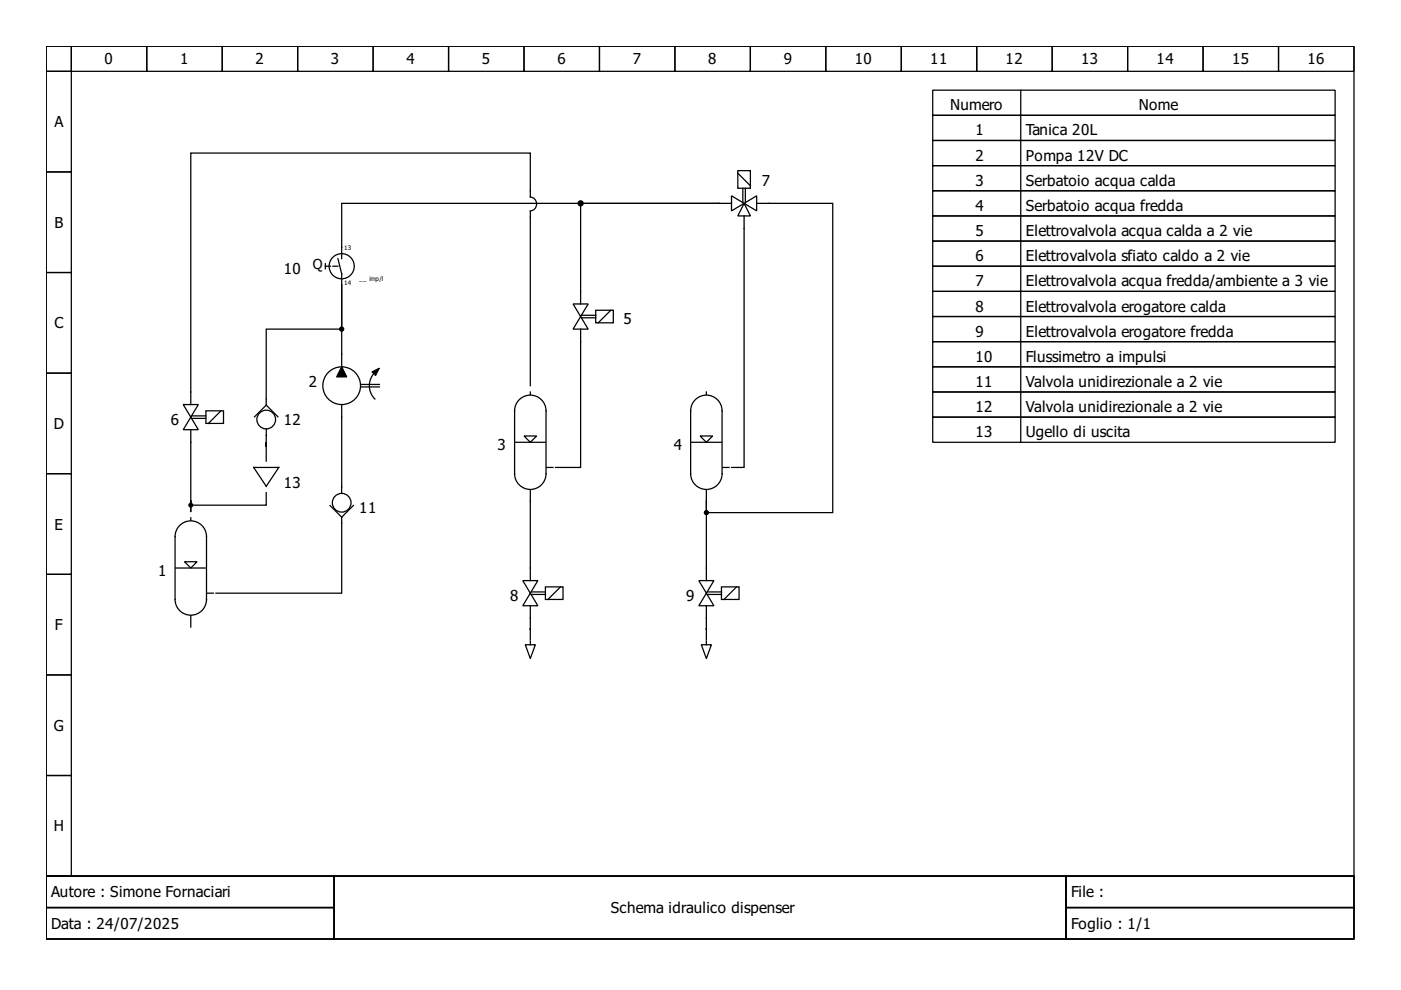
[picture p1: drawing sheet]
<svg xmlns="http://www.w3.org/2000/svg" width="297mm" height="210mm" viewBox="0 0 297 210" stroke-linecap="round" stroke-linejoin="round" font-family="sans-serif">
<g fill="none" stroke="#000" stroke-width=".27">
<path d="M9.8 9.8h277.3v176h-277.3zM9.8 9.8h5.3v5.3h-5.3zM9.8 15.1h5.3v21.4h-5.3zM15.1 9.8h16v5.3h-16zM31.1 9.8h16v5.3h-16zM47.1 9.8h16v5.3h-16zM63.1 9.8h16v5.3h-16zM79.1 9.8h16v5.3h-16zM95.1 9.8h16v5.3h-16zM111.1 9.8h16v5.3h-16zM127.1 9.8h16v5.3h-16zM143.1 9.8h16v5.3h-16z"/>
<path d="M159.1 9.8h16v5.3h-16zM175.1 9.8h16v5.3h-16zM191.1 9.8h16v5.3h-16zM197.8 19.1h85.3v5.4h-85.3zM207.1 9.8h16v5.3h-16zM216.4 19.1v74.7M223.1 9.8h16v5.3h-16zM239.1 9.8h16v5.3h-16zM255.1 9.8h16v5.3h-16zM271.1 9.8h16v5.3h-16zM9.8 36.5h5.3v21.3h-5.3zM156.4 36.2h2.7v3.7h-2.7z"/>
<path d="M156.4 36.7l2.7 2.7M157.5 39.9v3M158 39.9v3M197.8 35.1h85.3v5.4h-85.3zM197.8 24.5h85.3v5.3h-85.3zM197.8 29.8h85.3v5.3h-85.3zM9.8 57.8h5.3v21.3h-5.3zM69 55.9v1.1M71.6 54.8l.8 3.2v2.4M112.4 41.8a1.47 1.47 0 0 1 1.4 1.4 1.47 1.47 0 0 1-1.4 1.5M112.4 40.5v1.2M112.4 44.8v1.2"/>
<path d="M112.4 46v35.8M112.4 40.5v-8h-71.9v53.3M123.1 43.6v20.8M123.6 43.1h28.8M152.4 43.1h-80v11.7M152.4 43.1h2.7M155.1 41.5l2.7 1.6-2.7 1.6zM157.8 43.1l1.3 2.7h-2.7zM157.8 43.1l2.6-1.6v3.2zM157.8 45.8v53.3h-2.7M160.4 43.1h16.2v65.6h-26.8v-2.4M197.8 56.4h85.3v5.4h-85.3z"/>
<path d="M197.8 45.8h85.3v5.3h-85.3zM197.8 51.1h85.3v5.3h-85.3zM197.8 40.5h85.3v5.3h-85.3zM9.8 79.1h5.3v21.3h-5.3zM72.4 60.4v17.4M72.4 60.4v9.4h-16v16l2.5 2.6M79.5 78.9a4 4 0 0 0 0 5.7M121.5 64.4h3.2l-1.6 2.7zM123.1 67.1l1.6 2.7h-3.2zM123.1 69.8v29.3h-5.3M123.4 66.8h2.9M123.4 67.4h2.9"/>
<path d="M126.3 65.8h3.7v2.6h-3.7zM129.5 65.8l-2.7 2.6M197.8 61.8h85.3v5.3h-85.3zM197.8 67.1h85.3v5.3h-85.3zM197.8 72.4h85.3v5.4h-85.3zM197.8 77.8h85.3v5.3h-85.3zM38.9 85.8h3.2l-1.6 2.6zM40.5 88.4l1.6 2.7h-3.2zM40.5 91.1v17.3v-2.4v1.1h15.9v-2.7M40.7 88.2h2.9M40.7 88.7h2.9M43.6 87.1h3.8v2.7h-3.8z"/>
<path d="M46.8 87.1l-2.6 2.7M53.8 99.1h5.3l-2.7 4zM56.4 85.9l-2.4 2.5M56.4 92.3v5.5M56.5 90.9v1.4M72.4 85.8v18.8M76.4 82h4M76.4 81.5h4M109.2 93.8h6.4M110.1 84.8a3.3 3.3 0 0 1 3.6-.8 3.3 3.3 0 0 1 2.1 3.1v13.3a3.3 3.3 0 0 1-3.4 3.4 3.3 3.3 0 0 1-3.3-3.4v-13.3a3.3 3.3 0 0 1 1-2.3zM111.1 92.4h2.7l-1.4 1.4zM112.4 83.1v.5"/>
<path d="M115.9 99.1h1.3M146.6 93.8h6.4M147.4 84.8a3.3 3.3 0 0 1 3.6-.8 3.3 3.3 0 0 1 2.1 3.1v13.3a3.3 3.3 0 0 1-3.3 3.4 3.3 3.3 0 0 1-3.4-3.4v-13.3a3.3 3.3 0 0 1 1-2.3zM148.4 92.4h2.7l-1.3 1.4zM149.8 83.1v.5M153.2 99.1h1.4M197.8 88.4h85.3v5.4h-85.3zM197.8 83.1h85.3v5.3h-85.3zM9.8 100.4h5.3v21.4h-5.3zM38.1 111.4a3.3 3.3 0 0 1 3.6-.7 3.3 3.3 0 0 1 2.1 3.1v13.3a3.3 3.3 0 0 1-3.3 3.3 3.3 3.3 0 0 1-3.4-3.3v-13.3a3.3 3.3 0 0 1 1-2.4zM39.1 119.1h2.7l-1.3 1.3zM40.5 109.8v.5"/>
<path d="M70 107.2l2.4 2.5M72.4 109.7v1.3M72.4 111v14.8h-26.6M74.9 107.2l-2.4 2.4M112.4 103.9v19.2M149.8 103.9v2.4M149.8 106.3v16.8M9.8 121.8h5.3v21.3h-5.3zM37.3 120.4h6.3M40.5 130.5v2.4M43.9 125.8h1.3M110.8 123.1h3.2l-1.6 2.7z"/>
<path d="M111.4 136.7h2.1l-1.1 2.9zM112.4 135.9v.8M112.4 125.8l1.6 2.6h-3.2zM112.4 128.4v7.2M112.7 125.5h2.9M112.7 126h2.9M115.6 124.4h3.8v2.7h-3.8zM118.8 124.4l-2.6 2.7M148.2 123.1h3.2l-1.6 2.7zM148.7 136.7h2.1l-1 2.9zM149.8 135.9v.8M149.8 125.8l1.6 2.6h-3.2z"/>
<path d="M149.8 128.4v7.2M150 125.5h3M150 126h3M153 124.4h3.7v2.7h-3.7zM156.2 124.4l-2.7 2.7M9.8 143.1h5.3v21.3h-5.3zM9.8 164.4h5.3v21.4h-5.3zM9.8 185.8h277.3v13.3h-277.3zM9.8 185.8h61v6.6h-61zM9.8 192.4h61v6.7h-61zM70.8 185.8h155.2v13.3h-155.2zM226 185.8h61.1v6.6h-61.1z"/>
<path d="M226 192.4h61.1v6.7h-61.1z"/>
<circle cx="72.4" cy="56.4" r="2.67"/>
<circle cx="56.4" cy="89" r="1.98"/>
<circle cx="72.4" cy="81.8" r="4"/>
<circle cx="72.4" cy="106.6" r="1.98"/>
</g>
<g fill="#000" stroke="#000" stroke-width=".27">
<path d="M72.4 77.8l1.1 2.1h-2.1z"/>
<circle cx="123.1" cy="43.1" r=".53"/>
<circle cx="72.4" cy="69.8" r=".4"/>
<circle cx="40.5" cy="107.1" r=".4"/>
<circle cx="149.8" cy="108.7" r=".4"/>
</g>
<path d="M78.8 78.8l1.6-.8-.8 1.6z" fill="#000" stroke="#000" stroke-width=".21"/>
<path d="M69 56.4h2.9" fill="none" stroke="#000" stroke-width=".27" stroke-dasharray="1.1 .5"/>
<g font-size="3.2">
<text x="22.2" y="13.7">0</text>
<text x="38.2" y="13.7">1</text>
<text x="54.2" y="13.7">2</text>
<text x="70.2" y="13.7">3</text>
<text x="86.2" y="13.7">4</text>
<text x="102.2" y="13.7">5</text>
<text x="118.2" y="13.7">6</text>
<text x="134.2" y="13.7">7</text>
<text x="150.2" y="13.7">8</text>
<text x="166.2" y="13.7">9</text>
<text x="181.2" y="13.7">10</text>
<text x="197.2" y="13.7">11</text>
<text x="213.2" y="13.7">12</text>
<text x="229.2" y="13.7">13</text>
<text x="245.2" y="13.7">14</text>
<text x="261.2" y="13.7">15</text>
<text x="277.2" y="13.7">16</text>
<text x="201.5" y="23.4">Numero</text>
<text x="241.5" y="23.4">Nome</text>
<text x="11.5" y="27">A</text>
<text x="206.8" y="28.7">1</text>
<text x="217.5" y="28.7">Tanica 20L</text>
<text x="206.8" y="34.1">2</text>
<text x="217.5" y="34.1">Pompa 12V DC</text>
<text x="161.5" y="39.4">7</text>
<text x="206.8" y="39.4">3</text>
<text x="217.5" y="39.4">Serbatoio acqua calda</text>
<text x="206.8" y="44.7">4</text>
<text x="217.5" y="44.7">Serbatoio acqua fredda</text>
<text x="11.5" y="48.3">B</text>
<text x="206.8" y="50">5</text>
<text x="217.5" y="50">Elettrovalvola acqua calda a 2 vie</text>
<text x="60.2" y="58">10</text>
<text x="206.8" y="55.4">6</text>
<text x="217.5" y="55.4">Elettrovalvola sfiato caldo a 2 vie</text>
<text x="206.8" y="60.7">7</text>
<text x="217.5" y="60.7">Elettrovalvola acqua fredda/ambiente a 3 vie</text>
<text x="11.5" y="69.6">C</text>
<text x="132.2" y="68.7">5</text>
<text x="206.8" y="66">8</text>
<text x="206.8" y="71.4">9</text>
<text x="217.5" y="66">Elettrovalvola erogatore calda</text>
<text x="217.5" y="71.4">Elettrovalvola erogatore fredda</text>
<text x="206.8" y="76.7">10</text>
<text x="217.5" y="76.7">Flussimetro a impulsi</text>
<text x="65.5" y="82">2</text>
<text x="206.8" y="82">11</text>
<text x="217.5" y="82">Valvola unidirezionale a 2 vie</text>
<text x="206.8" y="87.4">12</text>
<text x="217.5" y="87.4">Valvola unidirezionale a 2 vie</text>
<text x="11.4" y="91">D</text>
<text x="36.2" y="90">6</text>
<text x="60.2" y="90">12</text>
<text x="105.5" y="95.4">3</text>
<text x="142.8" y="95.4">4</text>
<text x="206.8" y="92.7">13</text>
<text x="217.5" y="92.7">Ugello di uscita</text>
<text x="60.2" y="103.4">13</text>
<text x="11.5" y="112.3">E</text>
<text x="76.2" y="108.7">11</text>
<text x="33.5" y="122">1</text>
<text x="108.2" y="127.4">8</text>
<text x="145.5" y="127.4">9</text>
<text x="11.7" y="133.6">F</text>
<text x="11.4" y="155">G</text>
<text x="11.4" y="176.3">H</text>
<text x="10.9" y="190.3">Autore : Simone Fornaciari</text>
<text x="227.1" y="190.3">File :</text>
<text x="10.9" y="197">Data : 24/07/2025</text>
<text x="129.5" y="193.6">Schema idraulico dispenser</text>
<text x="227.1" y="197">Foglio : 1/1</text>
</g>
<text font-size="2.9" x="66.3" y="57.1">Q</text>
<g font-size="1.3">
<text x="73" y="53.1">13</text>
<text x="76.2" y="59.6">__ imp/l</text>
<text x="73" y="60.4">14</text>
</g>
</svg>
